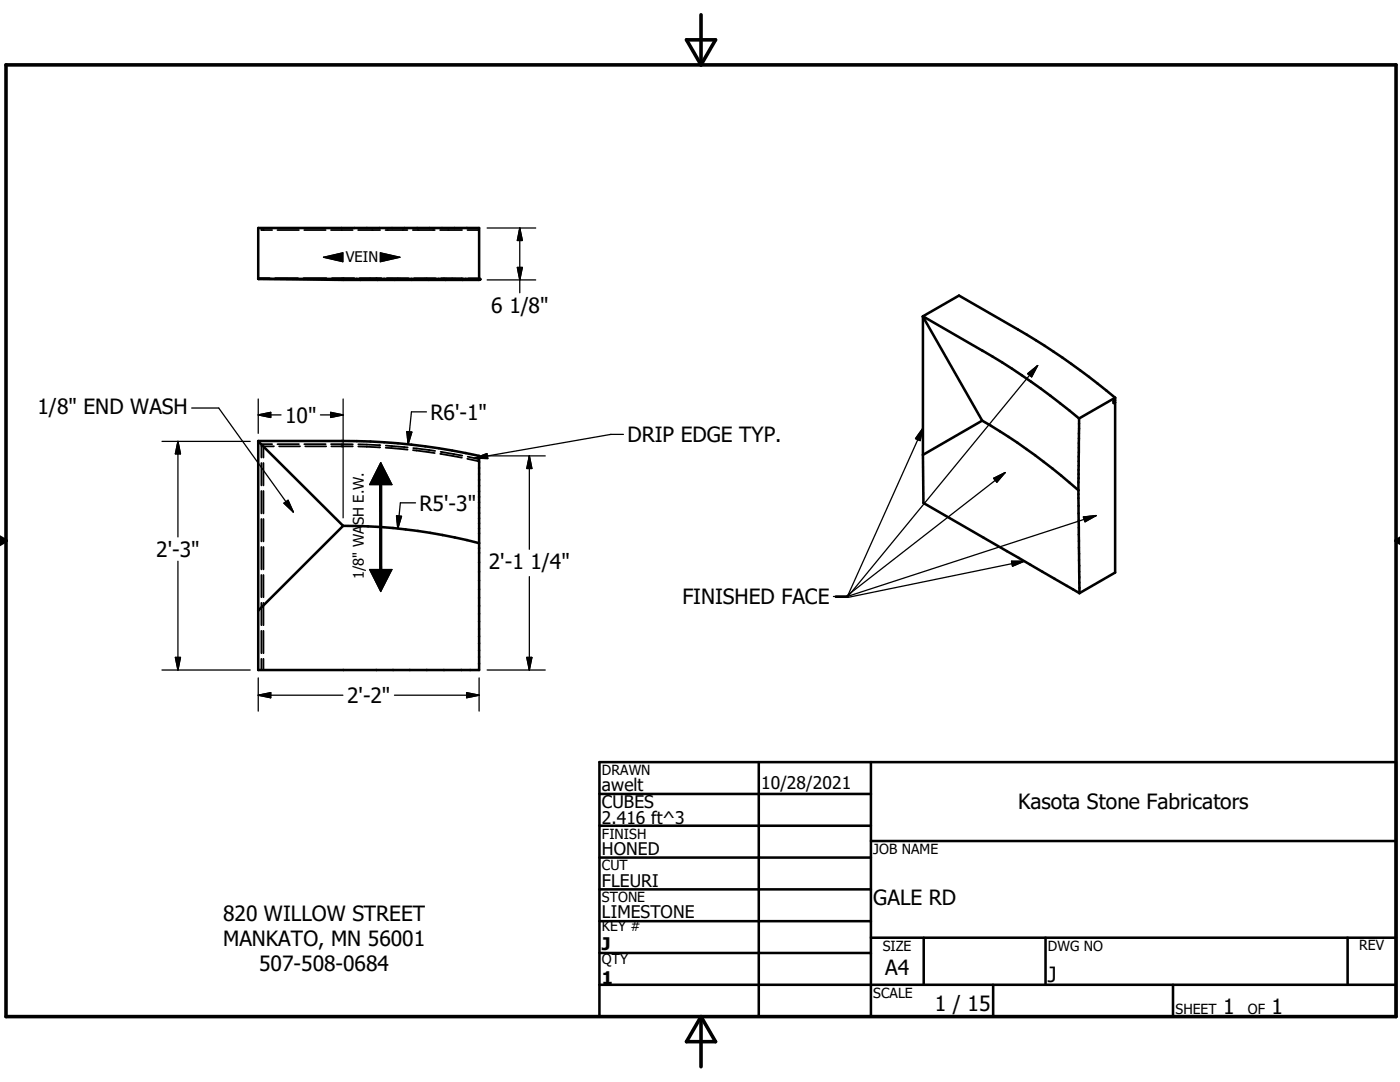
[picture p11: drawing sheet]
<svg xmlns="http://www.w3.org/2000/svg" width="279mm" height="216mm" viewBox="0 0 279 216" stroke-linecap="round" stroke-linejoin="round" font-family="sans-serif">
<g fill="none" stroke="#000" stroke-width=".51">
<path d="M51.5 55.6v-10.1h44.1v10.2M51.5 55.6h44.1M51.5 55.6l17 .3h27.1M95.6 55.8h.1M95.6 55.8v.1M184.2 63.1l11.8 6.8a133.8 133.8 0 0 1 19.3 13.6M184.2 63.1v27.7M184.2 63.1l7.2-4.1 11.8 6.8a136.4 136.4 0 0 1 19.3 13.6M184.2 63.2l11.8 20.7M222.5 79.4l-7.2 4.1M222.5 79.4v.5l-.3 .2v.3l.3-.1M51.5 88h17a123.7 123.7 0 0 1 27.1 3v42.7h-44.1z"/>
<path d="M51.5 88.1l17 16.8M184.2 90.8l.1 9.6 31.1 18M196 83.9l-11.8 6.9M196 83.9a116.2 116.2 0 0 1 19.2 13.9M215.3 83.5l-.1 15.9 .2 19M222.3 80l.2 .3M222.5 80.3v33.9l-7.1 4.2M68.5 104.9l-17 16.9M68.5 104.9a107.5 107.5 0 0 1 27.1 3.5M119.6 158.4h54.2M119.6 152.1h159v50.8h-159zM151.4 152.1v50.8"/>
<path d="M173.8 152.1v50.8M119.6 164.8h54.2M119.6 171.1h54.2M119.6 177.5h54.2M173.8 167.8h104.8M119.6 183.8h54.2M119.6 190.2h54.2M119.6 196.5h159M173.8 187.1h104.8M184.3 187.1v9.4M198.2 196.5v6.4M208.7 187.1v9.4"/>
<path d="M234.1 196.5v6.4M268.9 187.1v9.4"/>
</g>
<g fill="none" stroke="#000" stroke-width=".36">
<path d="M51.5 55.5h2.3M52.2 45.5v.1M52.2 45.8v.1h2.1M52.6 45.5v.1M52.6 45.8v.1M54.9 55.5h4.6M55.4 45.9h4.3M60.6 55.5h4.5M60.7 45.9h4.3M66.1 45.9h4.3M66.3 55.5h4.4M71.5 45.9h4.4"/>
<path d="M71.8 55.5h4.3M76.9 45.9h4.4M77.2 55.5h4.3M82.4 45.9h4.4M82.6 55.5h4.3M87.8 45.9h4.4M88 55.5h4.4M93.3 45.9h2.2M93.5 55.5h2.1M95.6 45.9h.1M52.2 88.9v2.4M52.2 92.4v4.5"/>
<path d="M52.2 98v4.4M52.6 92.4v4.5M52.6 98v4.4M54.3 88.6h-2.1v.2M54.7 89.1h-2.1v2.2M55.4 88.6h4.3M55.7 89.1h4.2M60.7 88.6h4.3M60.9 89.1h4.2M66.1 88.6l4.3 .1M66.1 89.1h4.3M71.5 88.7l4.4 .1"/>
<path d="M71.5 89.1l4.4 .2M77 89.3l4.3 .4M77 88.9l4.4 .4M82.4 89.8l4.4 .6M82.5 89.4l4.3 .6M87.9 90.6l4.3 .7M87.9 90.2l4.4 .7M93.3 91.6l2.2 .4M93.3 91.1l2.2 .5M95.5 92l.1 .1M95.6 91.6h.1M222.4 80.1l-.2 .1"/>
<path d="M52.2 103.6v4.4M52.2 109.1v4.5M52.2 114.7v4.5M52.6 103.6v4.4M52.6 109.1v4.5M52.6 114.7v4.5M52.2 120.3v4.5M52.2 125.9v4.4M52.2 131.5v2.2M52.6 120.3v4.5M52.6 125.9v4.4M52.6 131.5v2.2"/>
</g>
<g fill="#000">
<circle cx="51.5" cy="55.6" r=".25"/>
<circle cx="95.6" cy="55.7" r=".25"/>
<circle cx="95.6" cy="55.8" r=".25"/>
<circle cx="95.6" cy="55.6" r=".25"/>
<circle cx="68.2" cy="89.1" r=".18"/>
</g>
<path d="M64.6 51.3l3.8-.9v1.8zM75.9 50.4l3.9 .9-3.9 .9zM76 92.3l2.2 4.4h-4.4zM75.8 96.7h.4v16.9zM75.8 96.7l.4 16.9h-.4zM73.8 113.6h4.4l-2.2 4.4z" fill="#000" stroke="#000" stroke-width=".2"/>
<path d="M1.2 12.9h277.4v190h-277.4zM137 7.9h5.8l-2.9 5zM139.9 2.9v10M-.1 107.9h1.3M-.1 107.2l1.3 .7M1.2 107.9l-1.2 .7M278.6 107.9h.8M278.6 107.9l.8 .5M279.4 107.4l-.8 .5M139.9 202.9v10M139.9 202.9l2.9 5h-5.8z" fill="none" stroke="#000" stroke-width=".71"/>
<g fill="none" stroke="#000" stroke-width=".25">
<path d="M64.6 51.3l3.8-.9v1.8zM75.9 50.4l3.9 .9-3.9 .9zM97.2 55.9h9.7M97.2 45.5h9.7M103.2 53.4h1l-.5 2.5zM103.7 45.5v12.9M103.7 45.5l.5 2.5h-1zM51.5 79.6v6.9M68.5 79.6v23.7M205.1 74.6l2-1.7-1.2 2.3zM207.1 72.9l-37.8 46.1M32.3 88.1h17.6"/>
<path d="M35.5 88.1v19M35.5 88.1l.5 2.5h-1zM38.3 81.4h5.4l14.8 20.8M51.5 82.8h4.6M51.5 82.8l2.5-.5v1zM63.9 82.8h4.6M66 82.3l2.5 .5-2.5 .5zM75.8 96.7v16.9M76 92.3l2.2 4.4h-4.4zM76.2 96.7v16.9M81.2 86.1l1 .1-.8 2.5zM85.1 82.2h-3l-.7 6.5"/>
<path d="M94.8 91.4l2.4-.9 .1 1zM97.2 91h11.6M105.6 91v18.6M105.6 91l.5 2.5h-1zM124.4 86.7h-2.5l-27.1 4.7M184.2 85.4l-15.1 33.6h-2.8M184.2 85.4l-.6 2.5-.9-.4zM198.3 95.4l2.3-1.1-1.7 1.9zM200.6 94.3l-31.7 24.7M35.5 112v21.7M56.7 100.4l.8-.6 1 2.4zM73.8 113.6h4.4l-2.2 4.4z"/>
<path d="M79.1 102.9l1 .1-.7 2.5zM82.9 100.3h-3l-.5 5.2M105.6 115.1v18.6M166.8 119h2.5M201.9 112h2.5l-2.3 1zM204.4 112l-35.1 7.2h-2.6M216.2 103.2l2.6-.3-2.3 1.2zM218.8 102.9l-49.5 16.1M32.3 133.7h17.6M35 131.2h1l-.5 2.5zM51.5 138.7l2.5-.5v1zM51.5 135.3v6.6"/>
<path d="M51.5 138.7h16.9M78.7 138.7h16.9M93.1 138.2l2.5 .5-2.5 .5zM95.6 135.3v6.6M97.2 133.7h11.6M105.1 131.2h1l-.5 2.5z"/>
</g>
<g fill="#000" stroke="#000" stroke-width=".25">
<path d="M103.2 53.4h1l-.5 2.5zM103.7 45.5l.5 2.5h-1zM205.1 74.6l2-1.7-1.2 2.3zM35.5 88.1l.5 2.5h-1zM51.5 82.8l2.5-.5v1zM66 82.3l2.5 .5-2.5 .5zM81.2 86.1l1 .1-.8 2.5zM94.8 91.4l2.4-.9 .1 1zM105.6 91l.5 2.5h-1zM184.2 85.4l-.6 2.5-.9-.4zM198.3 95.4l2.3-1.1-1.7 1.9zM56.7 100.4l.8-.6 1 2.4z"/>
<path d="M79.1 102.9l1 .1-.7 2.5zM201.9 112h2.5l-2.3 1zM216.2 103.2l2.6-.3-2.3 1.2zM35 131.2h1l-.5 2.5zM51.5 138.7l2.5-.5v1zM93.1 138.2l2.5 .5-2.5 .5zM105.1 131.2h1l-.5 2.5z"/>
</g>
<g font-size="4.2">
<text x="98" y="62.4">6 1/8&quot;</text>
<text x="7.5" y="82.7">1/8&quot; END WASH</text>
<text x="85.9" y="83.8">R6'-1&quot;</text>
<text x="56.9" y="84.4">10&quot;</text>
<text x="125.2" y="88.2">DRIP EDGE TYP.</text>
<text x="83.7" y="101.9">R5'-3&quot;</text>
<text x="31.2" y="111.1">2'-3&quot;</text>
<text x="97.5" y="113.6">2'-1 1/4&quot;</text>
<text x="136.2" y="120.5">FINISHED FACE</text>
<text x="69.3" y="140.3">2'-2&quot;</text>
<text x="203.2" y="161.5">Kasota Stone Fabricators</text>
<text x="44.5" y="183.7">820 WILLOW STREET</text>
<text x="174.3" y="180.5">GALE RD</text>
<text x="44.5" y="188.8">MANKATO, MN 56001</text>
<text x="51.7" y="193.8">507-508-0684</text>
<text x="176.7" y="194.6">A4</text>
<text x="209.1" y="196">J</text>
<text x="186.6" y="201.7">1 / 15</text>
<text x="244.1" y="202.3">1</text>
<text x="253.8" y="202.3">1</text>
</g>
<g font-size="3.5">
<text x="120.1" y="157.9">awelt</text>
<text x="120.1" y="161.2">CUBES</text>
<text x="151.9" y="157.4">10/28/2021</text>
<text x="120.1" y="164.5">2.416 ft^3</text>
<text x="120.1" y="170.6">HONED</text>
<text x="120.1" y="176.9">FLEURI</text>
<text x="120.1" y="183.3">LIMESTONE</text>
<text x="120.1" y="189.6">J</text>
<text x="120.1" y="196.4">1</text>
</g>
<g font-size="2.9">
<text x="69" y="52.4">VEIN</text>
<text x="72.6" y="115.6" transform="rotate(-90 72.6 115.6)">1/8&quot; WASH E.W.</text>
</g>
<g font-size="2.8">
<text x="120.1" y="154.6">DRAWN</text>
<text x="120.1" y="167.3">FINISH</text>
<text x="120.1" y="173.7">CUT</text>
<text x="174.3" y="170.4">JOB NAME</text>
<text x="120.1" y="180">STONE</text>
<text x="120.1" y="185.8">KEY #</text>
<text x="176.2" y="189.7">SIZE</text>
<text x="209.1" y="189.7">DWG NO</text>
<text x="271.3" y="189.7">REV</text>
<text x="120.1" y="192.4">QTY</text>
<text x="174.3" y="199.1">SCALE</text>
<text x="234.6" y="202.3">SHEET</text>
<text x="249" y="202.3">OF</text>
</g>
</svg>
